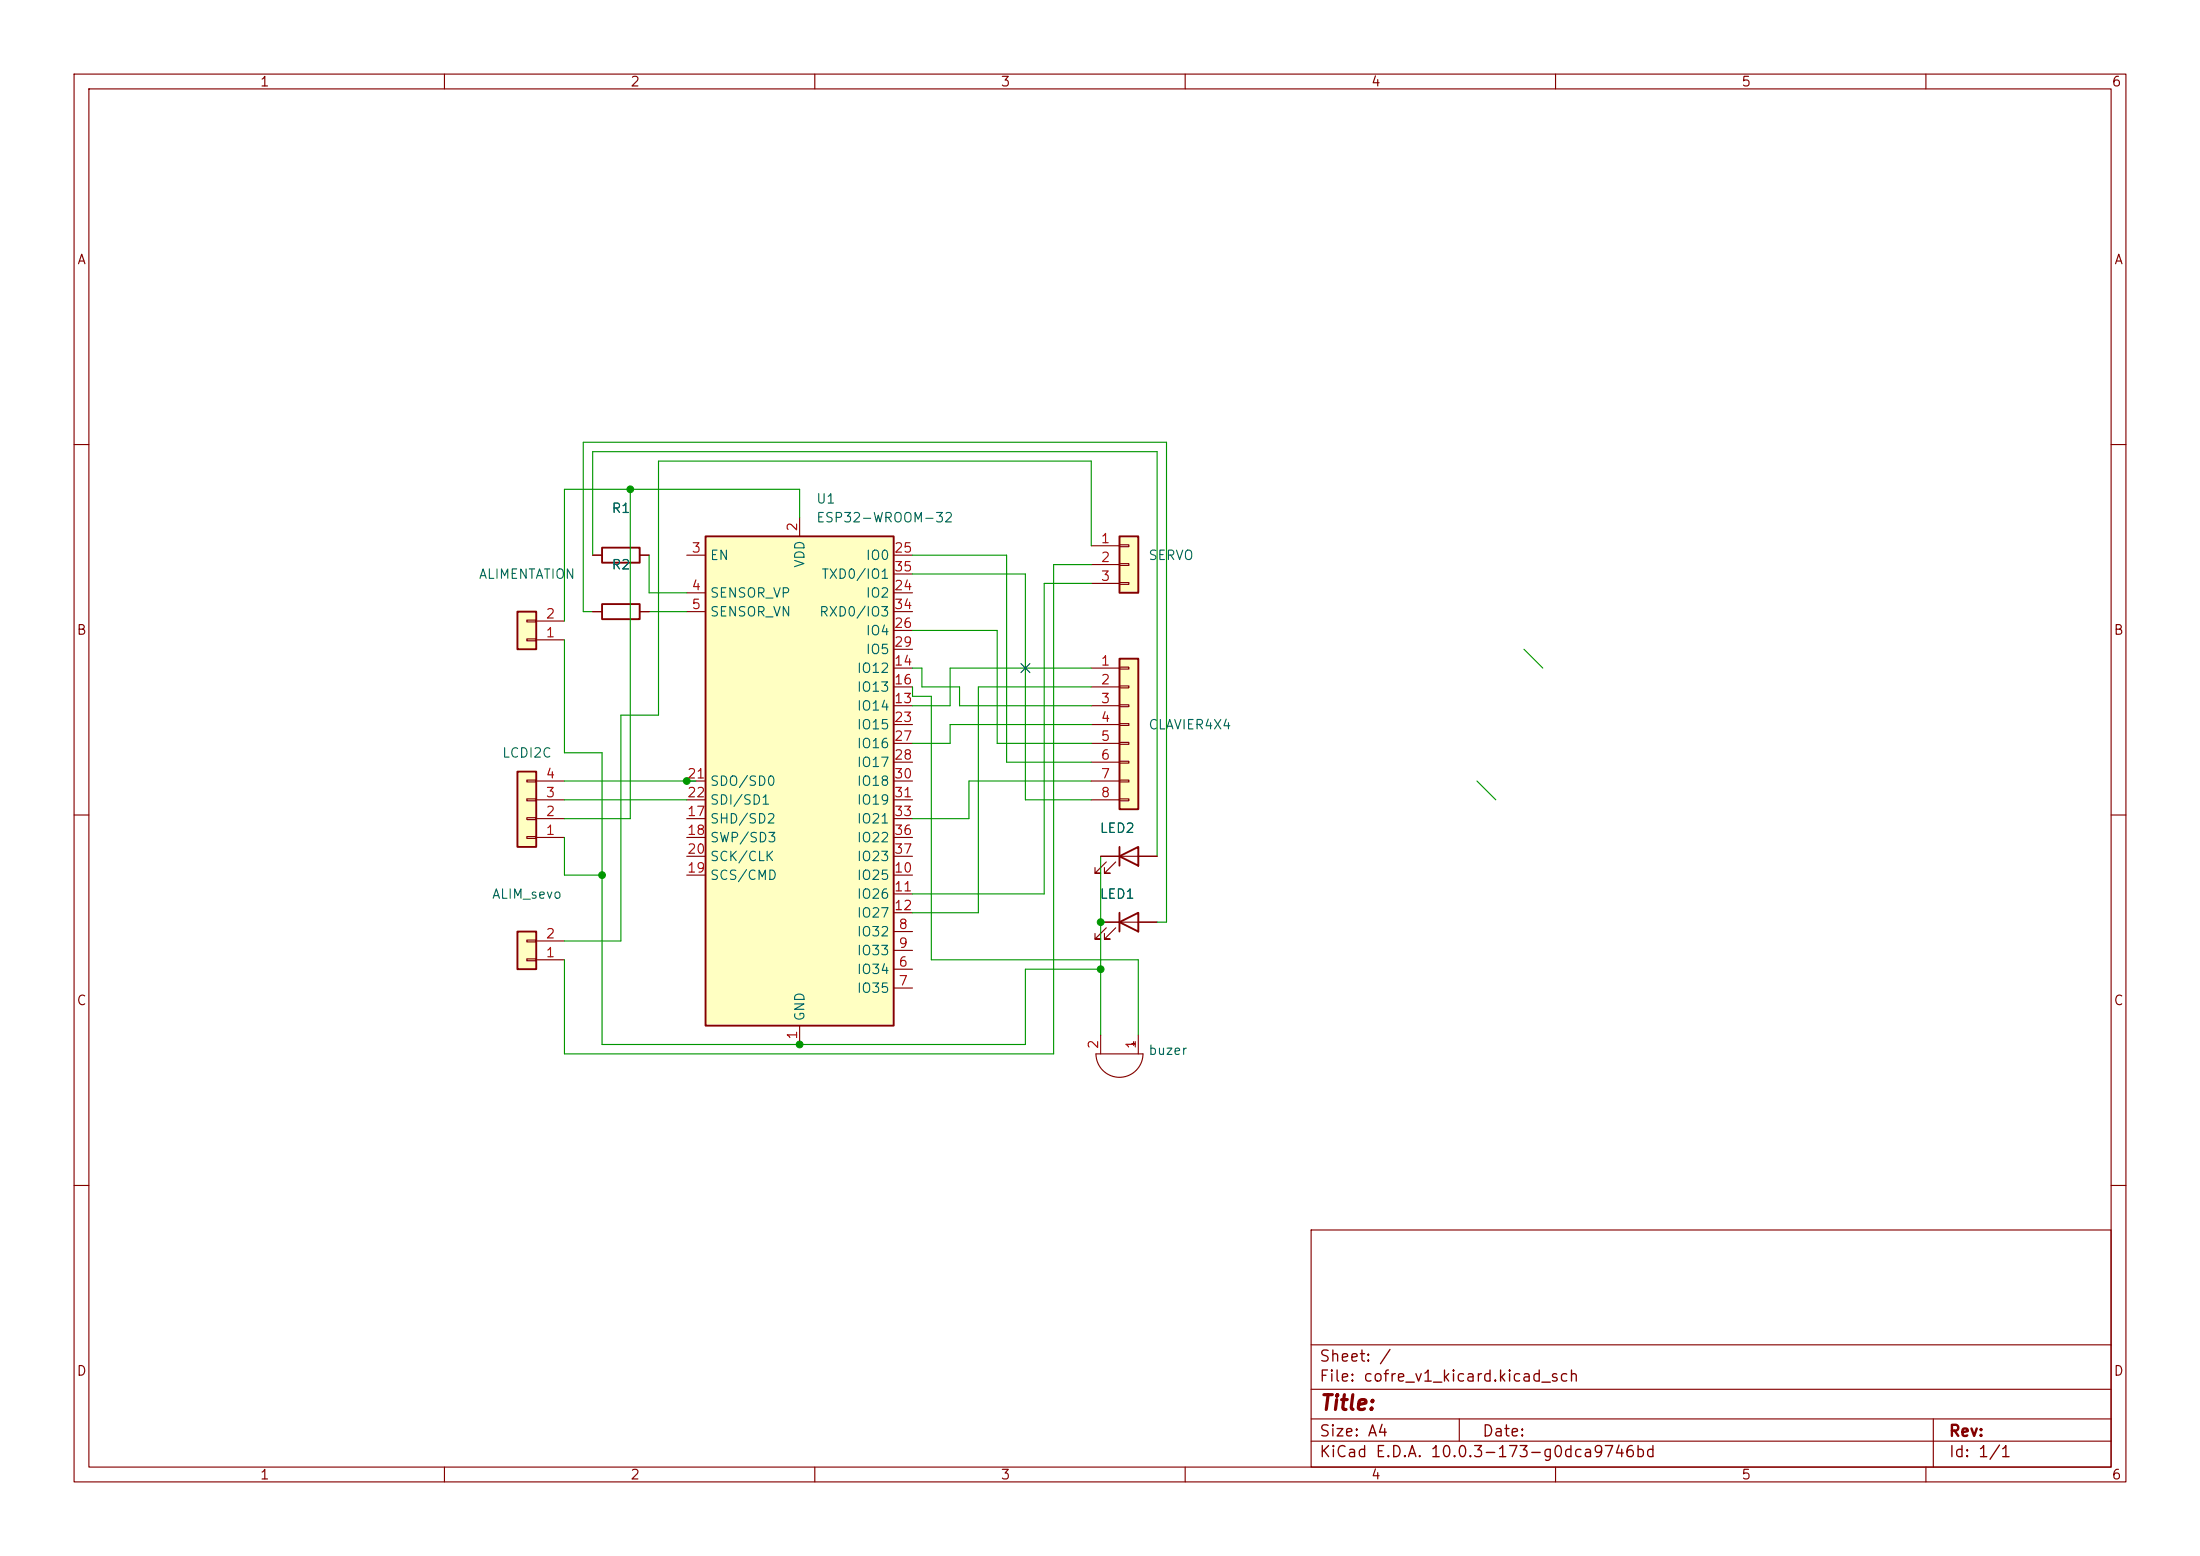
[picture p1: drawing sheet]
(kicad_sch
 (version 20260306)
 (generator "eeschema")
 (generator_version "10.0")
 (paper "A4")
 (lib_symbols
  (symbol "Connector_Generic:Conn_01x02"
   (pin_names
    (offset 1.016) (hide yes)) (exclude_from_sim no) (in_bom yes) (on_board yes)
   (in_pos_files yes)
   (duplicate_pin_numbers_are_jumpers no)
   (property "Reference" "J" (at 0 2.54 0) (show_name no) (do_not_autoplace no) (effects (font (size 1.27 1.27))))
   (property "Value" "Conn_01x02" (at 0 -5.08 0) (show_name no) (do_not_autoplace no) (effects (font (size 1.27 1.27))))
   (property "Footprint" "" (at 0 0 0) (show_name no) (do_not_autoplace no) (hide yes) (effects (font (size 1.27 1.27))))
   (property "Datasheet" "" (at 0 0 0) (show_name no) (do_not_autoplace no) (hide yes) (effects (font (size 1.27 1.27))))
   (property "Description" "Generic connector, single row, 01x02, script generated (kicad-library-utils/schlib/autogen/connector/)" (at 0 0 0) (show_name no) (do_not_autoplace no) (hide yes) (effects (font (size 1.27 1.27))))
   (symbol "Conn_01x02_1_1"
    (rectangle (start -1.27 1.27) (end 1.27 -3.81) (stroke (width 0.254) (type default)) (fill (type background)))
    (rectangle (start -1.27 0.127) (end 0 -0.127) (stroke (width 0.1524) (type default)) (fill (type none)))
    (rectangle (start -1.27 -2.413) (end 0 -2.667) (stroke (width 0.1524) (type default)) (fill (type none)))
    (pin passive line (at -5.08 0 0) (length 3.81) (name "Pin_1" (effects (font (size 1.27 1.27)))) (number "1" (effects (font (size 1.27 1.27)))))
    (pin passive line (at -5.08 -2.54 0) (length 3.81) (name "Pin_2" (effects (font (size 1.27 1.27)))) (number "2" (effects (font (size 1.27 1.27))))))
   (embedded_fonts no))
  (symbol "Connector_Generic:Conn_01x03"
   (pin_names
    (offset 1.016) (hide yes)) (exclude_from_sim no) (in_bom yes) (on_board yes)
   (in_pos_files yes)
   (duplicate_pin_numbers_are_jumpers no)
   (property "Reference" "J" (at 0 5.08 0) (show_name no) (do_not_autoplace no) (effects (font (size 1.27 1.27))))
   (property "Value" "Conn_01x03" (at 0 -5.08 0) (show_name no) (do_not_autoplace no) (effects (font (size 1.27 1.27))))
   (property "Footprint" "" (at 0 0 0) (show_name no) (do_not_autoplace no) (hide yes) (effects (font (size 1.27 1.27))))
   (property "Datasheet" "" (at 0 0 0) (show_name no) (do_not_autoplace no) (hide yes) (effects (font (size 1.27 1.27))))
   (property "Description" "Generic connector, single row, 01x03, script generated (kicad-library-utils/schlib/autogen/connector/)" (at 0 0 0) (show_name no) (do_not_autoplace no) (hide yes) (effects (font (size 1.27 1.27))))
   (symbol "Conn_01x03_1_1"
    (rectangle (start -1.27 3.81) (end 1.27 -3.81) (stroke (width 0.254) (type default)) (fill (type background)))
    (rectangle (start -1.27 2.667) (end 0 2.413) (stroke (width 0.1524) (type default)) (fill (type none)))
    (rectangle (start -1.27 0.127) (end 0 -0.127) (stroke (width 0.1524) (type default)) (fill (type none)))
    (rectangle (start -1.27 -2.413) (end 0 -2.667) (stroke (width 0.1524) (type default)) (fill (type none)))
    (pin passive line (at -5.08 2.54 0) (length 3.81) (name "Pin_1" (effects (font (size 1.27 1.27)))) (number "1" (effects (font (size 1.27 1.27)))))
    (pin passive line (at -5.08 0 0) (length 3.81) (name "Pin_2" (effects (font (size 1.27 1.27)))) (number "2" (effects (font (size 1.27 1.27)))))
    (pin passive line (at -5.08 -2.54 0) (length 3.81) (name "Pin_3" (effects (font (size 1.27 1.27)))) (number "3" (effects (font (size 1.27 1.27))))))
   (embedded_fonts no))
  (symbol "Connector_Generic:Conn_01x04"
   (pin_names
    (offset 1.016) (hide yes)) (exclude_from_sim no) (in_bom yes) (on_board yes)
   (in_pos_files yes)
   (duplicate_pin_numbers_are_jumpers no)
   (property "Reference" "J" (at 0 5.08 0) (show_name no) (do_not_autoplace no) (effects (font (size 1.27 1.27))))
   (property "Value" "Conn_01x04" (at 0 -7.62 0) (show_name no) (do_not_autoplace no) (effects (font (size 1.27 1.27))))
   (property "Footprint" "" (at 0 0 0) (show_name no) (do_not_autoplace no) (hide yes) (effects (font (size 1.27 1.27))))
   (property "Datasheet" "" (at 0 0 0) (show_name no) (do_not_autoplace no) (hide yes) (effects (font (size 1.27 1.27))))
   (property "Description" "Generic connector, single row, 01x04, script generated (kicad-library-utils/schlib/autogen/connector/)" (at 0 0 0) (show_name no) (do_not_autoplace no) (hide yes) (effects (font (size 1.27 1.27))))
   (symbol "Conn_01x04_1_1"
    (rectangle (start -1.27 3.81) (end 1.27 -6.35) (stroke (width 0.254) (type default)) (fill (type background)))
    (rectangle (start -1.27 2.667) (end 0 2.413) (stroke (width 0.1524) (type default)) (fill (type none)))
    (rectangle (start -1.27 0.127) (end 0 -0.127) (stroke (width 0.1524) (type default)) (fill (type none)))
    (rectangle (start -1.27 -2.413) (end 0 -2.667) (stroke (width 0.1524) (type default)) (fill (type none)))
    (rectangle (start -1.27 -4.953) (end 0 -5.207) (stroke (width 0.1524) (type default)) (fill (type none)))
    (pin passive line (at -5.08 2.54 0) (length 3.81) (name "Pin_1" (effects (font (size 1.27 1.27)))) (number "1" (effects (font (size 1.27 1.27)))))
    (pin passive line (at -5.08 0 0) (length 3.81) (name "Pin_2" (effects (font (size 1.27 1.27)))) (number "2" (effects (font (size 1.27 1.27)))))
    (pin passive line (at -5.08 -2.54 0) (length 3.81) (name "Pin_3" (effects (font (size 1.27 1.27)))) (number "3" (effects (font (size 1.27 1.27)))))
    (pin passive line (at -5.08 -5.08 0) (length 3.81) (name "Pin_4" (effects (font (size 1.27 1.27)))) (number "4" (effects (font (size 1.27 1.27))))))
   (embedded_fonts no))
  (symbol "Connector_Generic:Conn_01x08"
   (pin_names
    (offset 1.016) (hide yes)) (exclude_from_sim no) (in_bom yes) (on_board yes)
   (in_pos_files yes)
   (duplicate_pin_numbers_are_jumpers no)
   (property "Reference" "J" (at 0 10.16 0) (show_name no) (do_not_autoplace no) (effects (font (size 1.27 1.27))))
   (property "Value" "Conn_01x08" (at 0 -12.7 0) (show_name no) (do_not_autoplace no) (effects (font (size 1.27 1.27))))
   (property "Footprint" "" (at 0 0 0) (show_name no) (do_not_autoplace no) (hide yes) (effects (font (size 1.27 1.27))))
   (property "Datasheet" "" (at 0 0 0) (show_name no) (do_not_autoplace no) (hide yes) (effects (font (size 1.27 1.27))))
   (property "Description" "Generic connector, single row, 01x08, script generated (kicad-library-utils/schlib/autogen/connector/)" (at 0 0 0) (show_name no) (do_not_autoplace no) (hide yes) (effects (font (size 1.27 1.27))))
   (symbol "Conn_01x08_1_1"
    (rectangle (start -1.27 8.89) (end 1.27 -11.43) (stroke (width 0.254) (type default)) (fill (type background)))
    (rectangle (start -1.27 7.747) (end 0 7.493) (stroke (width 0.1524) (type default)) (fill (type none)))
    (rectangle (start -1.27 5.207) (end 0 4.953) (stroke (width 0.1524) (type default)) (fill (type none)))
    (rectangle (start -1.27 2.667) (end 0 2.413) (stroke (width 0.1524) (type default)) (fill (type none)))
    (rectangle (start -1.27 0.127) (end 0 -0.127) (stroke (width 0.1524) (type default)) (fill (type none)))
    (rectangle (start -1.27 -2.413) (end 0 -2.667) (stroke (width 0.1524) (type default)) (fill (type none)))
    (rectangle (start -1.27 -4.953) (end 0 -5.207) (stroke (width 0.1524) (type default)) (fill (type none)))
    (rectangle (start -1.27 -7.493) (end 0 -7.747) (stroke (width 0.1524) (type default)) (fill (type none)))
    (rectangle (start -1.27 -10.033) (end 0 -10.287) (stroke (width 0.1524) (type default)) (fill (type none)))
    (pin passive line (at -5.08 7.62 0) (length 3.81) (name "Pin_1" (effects (font (size 1.27 1.27)))) (number "1" (effects (font (size 1.27 1.27)))))
    (pin passive line (at -5.08 5.08 0) (length 3.81) (name "Pin_2" (effects (font (size 1.27 1.27)))) (number "2" (effects (font (size 1.27 1.27)))))
    (pin passive line (at -5.08 2.54 0) (length 3.81) (name "Pin_3" (effects (font (size 1.27 1.27)))) (number "3" (effects (font (size 1.27 1.27)))))
    (pin passive line (at -5.08 0 0) (length 3.81) (name "Pin_4" (effects (font (size 1.27 1.27)))) (number "4" (effects (font (size 1.27 1.27)))))
    (pin passive line (at -5.08 -2.54 0) (length 3.81) (name "Pin_5" (effects (font (size 1.27 1.27)))) (number "5" (effects (font (size 1.27 1.27)))))
    (pin passive line (at -5.08 -5.08 0) (length 3.81) (name "Pin_6" (effects (font (size 1.27 1.27)))) (number "6" (effects (font (size 1.27 1.27)))))
    (pin passive line (at -5.08 -7.62 0) (length 3.81) (name "Pin_7" (effects (font (size 1.27 1.27)))) (number "7" (effects (font (size 1.27 1.27)))))
    (pin passive line (at -5.08 -10.16 0) (length 3.81) (name "Pin_8" (effects (font (size 1.27 1.27)))) (number "8" (effects (font (size 1.27 1.27))))))
   (embedded_fonts no))
  (symbol "Device:Buzzer"
   (pin_names
    (offset 0.0254) (hide yes)) (exclude_from_sim no) (in_bom yes) (on_board yes)
   (in_pos_files yes)
   (duplicate_pin_numbers_are_jumpers no)
   (property "Reference" "BZ" (at 3.81 1.27 0) (show_name no) (do_not_autoplace no) (effects (font (size 1.27 1.27)) (justify left)))
   (property "Value" "Buzzer" (at 3.81 -1.27 0) (show_name no) (do_not_autoplace no) (effects (font (size 1.27 1.27)) (justify left)))
   (property "Footprint" "" (at -0.635 2.54 90) (show_name no) (do_not_autoplace no) (hide yes) (effects (font (size 1.27 1.27))))
   (property "Datasheet" "" (at -0.635 2.54 90) (show_name no) (do_not_autoplace no) (hide yes) (effects (font (size 1.27 1.27))))
   (property "Description" "Buzzer, polarized" (at 0 0 0) (show_name no) (do_not_autoplace no) (hide yes) (effects (font (size 1.27 1.27))))
   (symbol "Buzzer_0_1"
    (polyline (pts (xy -1.651 1.905) (xy -1.143 1.905)) (stroke (width 0) (type default)) (fill (type none)))
    (polyline (pts (xy -1.397 2.159) (xy -1.397 1.651)) (stroke (width 0) (type default)) (fill (type none)))
    (arc (start 0 3.175) (mid 3.1612 0) (end 0 -3.175) (stroke (width 0) (type default)) (fill (type none)))
    (polyline (pts (xy 0 3.175) (xy 0 -3.175)) (stroke (width 0) (type default)) (fill (type none))))
   (symbol "Buzzer_1_1"
    (pin passive line (at -2.54 2.54 0) (length 2.54) (name "+" (effects (font (size 1.27 1.27)))) (number "1" (effects (font (size 1.27 1.27)))))
    (pin passive line (at -2.54 -2.54 0) (length 2.54) (name "-" (effects (font (size 1.27 1.27)))) (number "2" (effects (font (size 1.27 1.27))))))
   (embedded_fonts no))
  (symbol "Device:LED"
   (pin_numbers (hide yes))
   (pin_names
    (offset 1.016) (hide yes)) (exclude_from_sim no) (in_bom yes) (on_board yes)
   (in_pos_files yes)
   (duplicate_pin_numbers_are_jumpers no)
   (property "Reference" "D" (at 0 2.54 0) (show_name no) (do_not_autoplace no) (effects (font (size 1.27 1.27))))
   (property "Value" "LED" (at 0 -2.54 0) (show_name no) (do_not_autoplace no) (effects (font (size 1.27 1.27))))
   (property "Footprint" "" (at 0 0 0) (show_name no) (do_not_autoplace no) (hide yes) (effects (font (size 1.27 1.27))))
   (property "Datasheet" "" (at 0 0 0) (show_name no) (do_not_autoplace no) (hide yes) (effects (font (size 1.27 1.27))))
   (property "Description" "Light emitting diode" (at 0 0 0) (show_name no) (do_not_autoplace no) (hide yes) (effects (font (size 1.27 1.27))))
   (property "Sim.Pins" "1=K 2=A" (at 0 0 0) (show_name no) (do_not_autoplace no) (hide yes) (effects (font (size 1.27 1.27))))
   (symbol "LED_0_1"
    (polyline (pts (xy -3.048 -0.762) (xy -4.572 -2.286) (xy -3.81 -2.286) (xy -4.572 -2.286) (xy -4.572 -1.524)) (stroke (width 0) (type default)) (fill (type none)))
    (polyline (pts (xy -1.778 -0.762) (xy -3.302 -2.286) (xy -2.54 -2.286) (xy -3.302 -2.286) (xy -3.302 -1.524)) (stroke (width 0) (type default)) (fill (type none)))
    (polyline (pts (xy -1.27 0) (xy 1.27 0)) (stroke (width 0) (type default)) (fill (type none)))
    (polyline (pts (xy -1.27 -1.27) (xy -1.27 1.27)) (stroke (width 0.254) (type default)) (fill (type none)))
    (polyline (pts (xy 1.27 -1.27) (xy 1.27 1.27) (xy -1.27 0) (xy 1.27 -1.27)) (stroke (width 0.254) (type default)) (fill (type none))))
   (symbol "LED_1_1"
    (pin passive line (at -3.81 0 0) (length 2.54) (name "K" (effects (font (size 1.27 1.27)))) (number "1" (effects (font (size 1.27 1.27)))))
    (pin passive line (at 3.81 0 180) (length 2.54) (name "A" (effects (font (size 1.27 1.27)))) (number "2" (effects (font (size 1.27 1.27))))))
   (embedded_fonts no))
  (symbol "Device:R"
   (pin_numbers (hide yes))
   (pin_names
    (offset 0)) (exclude_from_sim no) (in_bom yes) (on_board yes)
   (in_pos_files yes)
   (duplicate_pin_numbers_are_jumpers no)
   (property "Reference" "R" (at 2.032 0 90) (show_name no) (do_not_autoplace no) (effects (font (size 1.27 1.27))))
   (property "Value" "R" (at 0 0 90) (show_name no) (do_not_autoplace no) (effects (font (size 1.27 1.27))))
   (property "Footprint" "" (at -1.778 0 90) (show_name no) (do_not_autoplace no) (hide yes) (effects (font (size 1.27 1.27))))
   (property "Datasheet" "" (at 0 0 0) (show_name no) (do_not_autoplace no) (hide yes) (effects (font (size 1.27 1.27))))
   (property "Description" "Resistor" (at 0 0 0) (show_name no) (do_not_autoplace no) (hide yes) (effects (font (size 1.27 1.27))))
   (symbol "R_0_1"
    (rectangle (start -1.016 -2.54) (end 1.016 2.54) (stroke (width 0.254) (type default)) (fill (type none))))
   (symbol "R_1_1"
    (pin passive line (at 0 3.81 270) (length 1.27) (name "" (effects (font (size 1.27 1.27)))) (number "1" (effects (font (size 1.27 1.27)))))
    (pin passive line (at 0 -3.81 90) (length 1.27) (name "" (effects (font (size 1.27 1.27)))) (number "2" (effects (font (size 1.27 1.27))))))
   (embedded_fonts no))
  (symbol "MCU_Module:ESP32-WROOM-32" (exclude_from_sim no) (in_bom yes) (on_board yes)
   (in_pos_files yes)
   (duplicate_pin_numbers_are_jumpers no)
   (property "Reference" "U" (at -12.7 34.29 0) (show_name no) (do_not_autoplace no) (effects (font (size 1.27 1.27)) (justify left)))
   (property "Value" "ESP32-WROOM-32" (at 1.27 34.29 0) (show_name no) (do_not_autoplace no) (effects (font (size 1.27 1.27)) (justify left)))
   (property "Footprint" "RF_Module:ESP32-WROOM-32" (at 0 -38.1 0) (show_name no) (do_not_autoplace no) (hide yes) (effects (font (size 1.27 1.27))))
   (property "Datasheet" "https://www.espressif.com/sites/default/files/documentation/esp32-wroom-32_datasheet_en.pdf" (at -7.62 1.27 0) (show_name no) (do_not_autoplace no) (hide yes) (effects (font (size 1.27 1.27))))
   (property "Description" "RF Module, ESP32-D0WDQ6 SoC, Wi-Fi 802.11b/g/n, Bluetooth, BLE, 32-bit, 2.7-3.6V, onboard antenna, SMD" (at 0 0 0) (show_name no) (do_not_autoplace no) (hide yes) (effects (font (size 1.27 1.27))))
   (symbol "ESP32-WROOM-32_0_1"
    (rectangle (start -12.7 33.02) (end 12.7 -33.02) (stroke (width 0.254) (type default)) (fill (type background))))
   (symbol "ESP32-WROOM-32_1_1"
    (pin power_in line (at 0 -35.56 90) (length 2.54) (name "GND" (effects (font (size 1.27 1.27)))) (number "1" (effects (font (size 1.27 1.27)))))
    (pin power_in line (at 0 35.56 270) (length 2.54) (name "VDD" (effects (font (size 1.27 1.27)))) (number "2" (effects (font (size 1.27 1.27)))))
    (pin input line (at -15.24 30.48 0) (length 2.54) (name "EN" (effects (font (size 1.27 1.27)))) (number "3" (effects (font (size 1.27 1.27)))))
    (pin input line (at -15.24 25.4 0) (length 2.54) (name "SENSOR_VP" (effects (font (size 1.27 1.27)))) (number "4" (effects (font (size 1.27 1.27)))))
    (pin input line (at -15.24 22.86 0) (length 2.54) (name "SENSOR_VN" (effects (font (size 1.27 1.27)))) (number "5" (effects (font (size 1.27 1.27)))))
    (pin input line (at 15.24 -25.4 180) (length 2.54) (name "IO34" (effects (font (size 1.27 1.27)))) (number "6" (effects (font (size 1.27 1.27)))))
    (pin input line (at 15.24 -27.94 180) (length 2.54) (name "IO35" (effects (font (size 1.27 1.27)))) (number "7" (effects (font (size 1.27 1.27)))))
    (pin bidirectional line (at 15.24 -20.32 180) (length 2.54) (name "IO32" (effects (font (size 1.27 1.27)))) (number "8" (effects (font (size 1.27 1.27)))))
    (pin bidirectional line (at 15.24 -22.86 180) (length 2.54) (name "IO33" (effects (font (size 1.27 1.27)))) (number "9" (effects (font (size 1.27 1.27)))))
    (pin bidirectional line (at 15.24 -12.7 180) (length 2.54) (name "IO25" (effects (font (size 1.27 1.27)))) (number "10" (effects (font (size 1.27 1.27)))))
    (pin bidirectional line (at 15.24 -15.24 180) (length 2.54) (name "IO26" (effects (font (size 1.27 1.27)))) (number "11" (effects (font (size 1.27 1.27)))))
    (pin bidirectional line (at 15.24 -17.78 180) (length 2.54) (name "IO27" (effects (font (size 1.27 1.27)))) (number "12" (effects (font (size 1.27 1.27)))))
    (pin bidirectional line (at 15.24 10.16 180) (length 2.54) (name "IO14" (effects (font (size 1.27 1.27)))) (number "13" (effects (font (size 1.27 1.27)))))
    (pin bidirectional line (at 15.24 15.24 180) (length 2.54) (name "IO12" (effects (font (size 1.27 1.27)))) (number "14" (effects (font (size 1.27 1.27)))))
    (pin passive line (at 0 -35.56 90) (length 2.54) (hide yes) (name "GND" (effects (font (size 1.27 1.27)))) (number "15" (effects (font (size 1.27 1.27)))))
    (pin bidirectional line (at 15.24 12.7 180) (length 2.54) (name "IO13" (effects (font (size 1.27 1.27)))) (number "16" (effects (font (size 1.27 1.27)))))
    (pin bidirectional line (at -15.24 -5.08 0) (length 2.54) (name "SHD/SD2" (effects (font (size 1.27 1.27)))) (number "17" (effects (font (size 1.27 1.27)))))
    (pin bidirectional line (at -15.24 -7.62 0) (length 2.54) (name "SWP/SD3" (effects (font (size 1.27 1.27)))) (number "18" (effects (font (size 1.27 1.27)))))
    (pin bidirectional line (at -15.24 -12.7 0) (length 2.54) (name "SCS/CMD" (effects (font (size 1.27 1.27)))) (number "19" (effects (font (size 1.27 1.27)))))
    (pin bidirectional line (at -15.24 -10.16 0) (length 2.54) (name "SCK/CLK" (effects (font (size 1.27 1.27)))) (number "20" (effects (font (size 1.27 1.27)))))
    (pin bidirectional line (at -15.24 0 0) (length 2.54) (name "SDO/SD0" (effects (font (size 1.27 1.27)))) (number "21" (effects (font (size 1.27 1.27)))))
    (pin bidirectional line (at -15.24 -2.54 0) (length 2.54) (name "SDI/SD1" (effects (font (size 1.27 1.27)))) (number "22" (effects (font (size 1.27 1.27)))))
    (pin bidirectional line (at 15.24 7.62 180) (length 2.54) (name "IO15" (effects (font (size 1.27 1.27)))) (number "23" (effects (font (size 1.27 1.27)))))
    (pin bidirectional line (at 15.24 25.4 180) (length 2.54) (name "IO2" (effects (font (size 1.27 1.27)))) (number "24" (effects (font (size 1.27 1.27)))))
    (pin bidirectional line (at 15.24 30.48 180) (length 2.54) (name "IO0" (effects (font (size 1.27 1.27)))) (number "25" (effects (font (size 1.27 1.27)))))
    (pin bidirectional line (at 15.24 20.32 180) (length 2.54) (name "IO4" (effects (font (size 1.27 1.27)))) (number "26" (effects (font (size 1.27 1.27)))))
    (pin bidirectional line (at 15.24 5.08 180) (length 2.54) (name "IO16" (effects (font (size 1.27 1.27)))) (number "27" (effects (font (size 1.27 1.27)))))
    (pin bidirectional line (at 15.24 2.54 180) (length 2.54) (name "IO17" (effects (font (size 1.27 1.27)))) (number "28" (effects (font (size 1.27 1.27)))))
    (pin bidirectional line (at 15.24 17.78 180) (length 2.54) (name "IO5" (effects (font (size 1.27 1.27)))) (number "29" (effects (font (size 1.27 1.27)))))
    (pin bidirectional line (at 15.24 0 180) (length 2.54) (name "IO18" (effects (font (size 1.27 1.27)))) (number "30" (effects (font (size 1.27 1.27)))))
    (pin bidirectional line (at 15.24 -2.54 180) (length 2.54) (name "IO19" (effects (font (size 1.27 1.27)))) (number "31" (effects (font (size 1.27 1.27)))))
    (pin no_connect line (at -12.7 -27.94 0) (length 2.54) (hide yes) (name "NC" (effects (font (size 1.27 1.27)))) (number "32" (effects (font (size 1.27 1.27)))))
    (pin bidirectional line (at 15.24 -5.08 180) (length 2.54) (name "IO21" (effects (font (size 1.27 1.27)))) (number "33" (effects (font (size 1.27 1.27)))))
    (pin bidirectional line (at 15.24 22.86 180) (length 2.54) (name "RXD0/IO3" (effects (font (size 1.27 1.27)))) (number "34" (effects (font (size 1.27 1.27)))))
    (pin bidirectional line (at 15.24 27.94 180) (length 2.54) (name "TXD0/IO1" (effects (font (size 1.27 1.27)))) (number "35" (effects (font (size 1.27 1.27)))))
    (pin bidirectional line (at 15.24 -7.62 180) (length 2.54) (name "IO22" (effects (font (size 1.27 1.27)))) (number "36" (effects (font (size 1.27 1.27)))))
    (pin bidirectional line (at 15.24 -10.16 180) (length 2.54) (name "IO23" (effects (font (size 1.27 1.27)))) (number "37" (effects (font (size 1.27 1.27)))))
    (pin passive line (at 0 -35.56 90) (length 2.54) (hide yes) (name "GND" (effects (font (size 1.27 1.27)))) (number "38" (effects (font (size 1.27 1.27)))))
    (pin passive line (at 0 -35.56 90) (length 2.54) (hide yes) (name "GND" (effects (font (size 1.27 1.27)))) (number "39" (effects (font (size 1.27 1.27))))))
   (embedded_fonts no)))
 (junction
  (at 81.28 118.11)
  (diameter 0)
  (color 0 0 0 0))
 (junction
  (at 85.09 66.04)
  (diameter 0)
  (color 0 0 0 0))
 (junction
  (at 148.59 130.81)
  (diameter 0)
  (color 0 0 0 0))
 (junction
  (at 107.95 140.97)
  (diameter 0)
  (color 0 0 0 0))
 (junction
  (at 148.59 124.46)
  (diameter 0)
  (color 0 0 0 0))
 (junction
  (at 92.71 105.41)
  (diameter 0)
  (color 0 0 0 0))
 (no_connect
  (at 138.43 90.17))
 (bus_entry
  (at 205.74 87.63)
  (size 2.54 2.54)
  (stroke (width 0) (type default)))
 (bus_entry
  (at 199.39 105.41)
  (size 2.54 2.54)
  (stroke (width 0) (type default)))
 (wire
  (pts (xy 130.81 105.41) (xy 147.32 105.41))
  (stroke (width 0) (type default)))
 (wire
  (pts (xy 130.81 110.49) (xy 123.19 110.49))
  (stroke (width 0) (type default)))
 (wire
  (pts (xy 81.28 101.6) (xy 81.28 118.11))
  (stroke (width 0) (type default)))
 (wire
  (pts (xy 107.95 140.97) (xy 138.43 140.97))
  (stroke (width 0) (type default)))
 (wire
  (pts (xy 81.28 118.11) (xy 76.2 118.11))
  (stroke (width 0) (type default)))
 (wire
  (pts (xy 147.32 95.25) (xy 129.54 95.25))
  (stroke (width 0) (type default)))
 (wire
  (pts (xy 88.9 96.52) (xy 83.82 96.52))
  (stroke (width 0) (type default)))
 (wire
  (pts (xy 87.63 80.01) (xy 92.71 80.01))
  (stroke (width 0) (type default)))
 (wire
  (pts (xy 81.28 140.97) (xy 107.95 140.97))
  (stroke (width 0) (type default)))
 (wire
  (pts (xy 92.71 105.41) (xy 93.98 105.41))
  (stroke (width 0) (type default)))
 (wire
  (pts (xy 128.27 97.79) (xy 147.32 97.79))
  (stroke (width 0) (type default)))
 (wire
  (pts (xy 83.82 96.52) (xy 83.82 127))
  (stroke (width 0) (type default)))
 (wire
  (pts (xy 129.54 95.25) (xy 129.54 92.71))
  (stroke (width 0) (type default)))
 (wire
  (pts (xy 140.97 78.74) (xy 147.32 78.74))
  (stroke (width 0) (type default)))
 (wire
  (pts (xy 123.19 74.93) (xy 135.89 74.93))
  (stroke (width 0) (type default)))
 (wire
  (pts (xy 76.2 113.03) (xy 76.2 118.11))
  (stroke (width 0) (type default)))
 (wire
  (pts (xy 85.09 110.49) (xy 85.09 66.04))
  (stroke (width 0) (type default)))
 (wire
  (pts (xy 132.08 92.71) (xy 132.08 123.19))
  (stroke (width 0) (type default)))
 (wire
  (pts (xy 129.54 92.71) (xy 124.46 92.71))
  (stroke (width 0) (type default)))
 (wire
  (pts (xy 148.59 115.57) (xy 148.59 124.46))
  (stroke (width 0) (type default)))
 (wire
  (pts (xy 140.97 120.65) (xy 140.97 78.74))
  (stroke (width 0) (type default)))
 (wire
  (pts (xy 80.01 82.55) (xy 78.74 82.55))
  (stroke (width 0) (type default)))
 (wire
  (pts (xy 147.32 92.71) (xy 132.08 92.71))
  (stroke (width 0) (type default)))
 (wire
  (pts (xy 147.32 73.66) (xy 147.32 62.23))
  (stroke (width 0) (type default)))
 (wire
  (pts (xy 76.2 86.36) (xy 76.2 101.6))
  (stroke (width 0) (type default)))
 (wire
  (pts (xy 88.9 62.23) (xy 88.9 96.52))
  (stroke (width 0) (type default)))
 (wire
  (pts (xy 124.46 92.71) (xy 124.46 90.17))
  (stroke (width 0) (type default)))
 (wire
  (pts (xy 123.19 92.71) (xy 123.19 93.98))
  (stroke (width 0) (type default)))
 (wire
  (pts (xy 138.43 130.81) (xy 148.59 130.81))
  (stroke (width 0) (type default)))
 (wire
  (pts (xy 157.48 59.69) (xy 157.48 124.46))
  (stroke (width 0) (type default)))
 (wire
  (pts (xy 128.27 97.79) (xy 128.27 100.33))
  (stroke (width 0) (type default)))
 (wire
  (pts (xy 128.27 95.25) (xy 123.19 95.25))
  (stroke (width 0) (type default)))
 (wire
  (pts (xy 125.73 129.54) (xy 153.67 129.54))
  (stroke (width 0) (type default)))
 (wire
  (pts (xy 153.67 129.54) (xy 153.67 139.7))
  (stroke (width 0) (type default)))
 (wire
  (pts (xy 76.2 107.95) (xy 92.71 107.95))
  (stroke (width 0) (type default)))
 (wire
  (pts (xy 123.19 120.65) (xy 140.97 120.65))
  (stroke (width 0) (type default)))
 (wire
  (pts (xy 147.32 76.2) (xy 142.24 76.2))
  (stroke (width 0) (type default)))
 (wire
  (pts (xy 128.27 100.33) (xy 123.19 100.33))
  (stroke (width 0) (type default)))
 (wire
  (pts (xy 123.19 90.17) (xy 124.46 90.17))
  (stroke (width 0) (type default)))
 (wire
  (pts (xy 76.2 110.49) (xy 85.09 110.49))
  (stroke (width 0) (type default)))
 (wire
  (pts (xy 83.82 127) (xy 76.2 127))
  (stroke (width 0) (type default)))
 (wire
  (pts (xy 134.62 100.33) (xy 134.62 85.09))
  (stroke (width 0) (type default)))
 (wire
  (pts (xy 156.21 60.96) (xy 80.01 60.96))
  (stroke (width 0) (type default)))
 (wire
  (pts (xy 147.32 107.95) (xy 138.43 107.95))
  (stroke (width 0) (type default)))
 (wire
  (pts (xy 87.63 74.93) (xy 87.63 80.01))
  (stroke (width 0) (type default)))
 (wire
  (pts (xy 138.43 140.97) (xy 138.43 130.81))
  (stroke (width 0) (type default)))
 (wire
  (pts (xy 148.59 130.81) (xy 148.59 139.7))
  (stroke (width 0) (type default)))
 (wire
  (pts (xy 78.74 82.55) (xy 78.74 59.69))
  (stroke (width 0) (type default)))
 (wire
  (pts (xy 123.19 93.98) (xy 125.73 93.98))
  (stroke (width 0) (type default)))
 (wire
  (pts (xy 76.2 66.04) (xy 85.09 66.04))
  (stroke (width 0) (type default)))
 (wire
  (pts (xy 134.62 85.09) (xy 123.19 85.09))
  (stroke (width 0) (type default)))
 (wire
  (pts (xy 125.73 93.98) (xy 125.73 129.54))
  (stroke (width 0) (type default)))
 (wire
  (pts (xy 128.27 90.17) (xy 128.27 95.25))
  (stroke (width 0) (type default)))
 (wire
  (pts (xy 76.2 83.82) (xy 76.2 66.04))
  (stroke (width 0) (type default)))
 (wire
  (pts (xy 135.89 102.87) (xy 135.89 74.93))
  (stroke (width 0) (type default)))
 (wire
  (pts (xy 138.43 77.47) (xy 123.19 77.47))
  (stroke (width 0) (type default)))
 (wire
  (pts (xy 157.48 124.46) (xy 156.21 124.46))
  (stroke (width 0) (type default)))
 (wire
  (pts (xy 107.95 66.04) (xy 107.95 69.85))
  (stroke (width 0) (type default)))
 (wire
  (pts (xy 147.32 62.23) (xy 88.9 62.23))
  (stroke (width 0) (type default)))
 (wire
  (pts (xy 148.59 124.46) (xy 148.59 130.81))
  (stroke (width 0) (type default)))
 (wire
  (pts (xy 78.74 59.69) (xy 157.48 59.69))
  (stroke (width 0) (type default)))
 (wire
  (pts (xy 147.32 102.87) (xy 135.89 102.87))
  (stroke (width 0) (type default)))
 (wire
  (pts (xy 85.09 66.04) (xy 107.95 66.04))
  (stroke (width 0) (type default)))
 (wire
  (pts (xy 142.24 142.24) (xy 76.2 142.24))
  (stroke (width 0) (type default)))
 (wire
  (pts (xy 138.43 107.95) (xy 138.43 77.47))
  (stroke (width 0) (type default)))
 (wire
  (pts (xy 147.32 90.17) (xy 128.27 90.17))
  (stroke (width 0) (type default)))
 (wire
  (pts (xy 80.01 60.96) (xy 80.01 74.93))
  (stroke (width 0) (type default)))
 (wire
  (pts (xy 156.21 115.57) (xy 156.21 60.96))
  (stroke (width 0) (type default)))
 (wire
  (pts (xy 81.28 140.97) (xy 81.28 118.11))
  (stroke (width 0) (type default)))
 (wire
  (pts (xy 130.81 105.41) (xy 130.81 110.49))
  (stroke (width 0) (type default)))
 (wire
  (pts (xy 132.08 123.19) (xy 123.19 123.19))
  (stroke (width 0) (type default)))
 (wire
  (pts (xy 87.63 82.55) (xy 92.71 82.55))
  (stroke (width 0) (type default)))
 (wire
  (pts (xy 76.2 105.41) (xy 92.71 105.41))
  (stroke (width 0) (type default)))
 (wire
  (pts (xy 142.24 76.2) (xy 142.24 142.24))
  (stroke (width 0) (type default)))
 (wire
  (pts (xy 76.2 101.6) (xy 81.28 101.6))
  (stroke (width 0) (type default)))
 (wire
  (pts (xy 76.2 142.24) (xy 76.2 129.54))
  (stroke (width 0) (type default)))
 (wire
  (pts (xy 147.32 100.33) (xy 134.62 100.33))
  (stroke (width 0) (type default)))
 (symbol
  (lib_id "Device:R")
  (at 83.82 82.55 90)
  (unit 1)
  (body_style 1)
  (exclude_from_sim no)
  (in_bom yes)
  (on_board yes)
  (in_pos_files yes)
  (dnp no)
  (fields_autoplaced yes)
  (property "Reference" "R2" (at 83.82 76.2 90) (show_name no) (do_not_autoplace no) (effects (font (size 1.27 1.27))))
  (property "Value" "" (at 83.82 78.74 90) (show_name no) (do_not_autoplace no) (effects (font (size 1.27 1.27))))
  (property "Footprint" "" (at 83.82 84.328 90) (hide yes) (show_name no) (do_not_autoplace no) (effects (font (size 1.27 1.27))))
  (property "Datasheet" "" (at 83.82 82.55 0) (hide yes) (show_name no) (do_not_autoplace no) (effects (font (size 1.27 1.27))))
  (property "Description" "Resistor" (at 83.82 82.55 0) (hide yes) (show_name no) (do_not_autoplace no) (effects (font (size 1.27 1.27))))
  (pin "2")
  (pin "1"))
 (symbol
  (lib_id "Device:R")
  (at 83.82 74.93 90)
  (unit 1)
  (body_style 1)
  (exclude_from_sim no)
  (in_bom yes)
  (on_board yes)
  (in_pos_files yes)
  (dnp no)
  (fields_autoplaced yes)
  (property "Reference" "R1" (at 83.82 68.58 90) (show_name no) (do_not_autoplace no) (effects (font (size 1.27 1.27))))
  (property "Value" "" (at 83.82 71.12 90) (show_name no) (do_not_autoplace no) (effects (font (size 1.27 1.27))))
  (property "Footprint" "" (at 83.82 76.708 90) (hide yes) (show_name no) (do_not_autoplace no) (effects (font (size 1.27 1.27))))
  (property "Datasheet" "" (at 83.82 74.93 0) (hide yes) (show_name no) (do_not_autoplace no) (effects (font (size 1.27 1.27))))
  (property "Description" "Resistor" (at 83.82 74.93 0) (hide yes) (show_name no) (do_not_autoplace no) (effects (font (size 1.27 1.27))))
  (pin "1")
  (pin "2"))
 (symbol
  (lib_id "Connector_Generic:Conn_01x02")
  (at 71.12 86.36 180)
  (unit 1)
  (body_style 1)
  (exclude_from_sim no)
  (in_bom yes)
  (on_board yes)
  (in_pos_files yes)
  (dnp no)
  (fields_autoplaced yes)
  (property "Reference" "ALIMENTATION" (at 71.12 77.47 0) (show_name no) (do_not_autoplace no) (effects (font (size 1.27 1.27))))
  (property "Value" "" (at 71.12 80.01 0) (show_name no) (do_not_autoplace no) (effects (font (size 1.27 1.27))))
  (property "Footprint" "" (at 71.12 86.36 0) (hide yes) (show_name no) (do_not_autoplace no) (effects (font (size 1.27 1.27))))
  (property "Datasheet" "" (at 71.12 86.36 0) (hide yes) (show_name no) (do_not_autoplace no) (effects (font (size 1.27 1.27))))
  (property "Description" "Generic connector, single row, 01x02, script generated (kicad-library-utils/schlib/autogen/connector/)" (at 71.12 86.36 0) (hide yes) (show_name no) (do_not_autoplace no) (effects (font (size 1.27 1.27))))
  (pin "1")
  (pin "2"))
 (symbol
  (lib_id "Device:LED")
  (at 152.4 115.57 0)
  (unit 1)
  (body_style 1)
  (exclude_from_sim no)
  (in_bom yes)
  (on_board yes)
  (in_pos_files yes)
  (dnp no)
  (fields_autoplaced yes)
  (property "Reference" "LED2" (at 150.8125 111.76 0) (show_name no) (do_not_autoplace no) (effects (font (size 1.27 1.27))))
  (property "Value" "" (at 150.8125 120.65 0) (show_name no) (do_not_autoplace no) (effects (font (size 1.27 1.27))))
  (property "Footprint" "" (at 152.4 115.57 0) (hide yes) (show_name no) (do_not_autoplace no) (effects (font (size 1.27 1.27))))
  (property "Datasheet" "" (at 152.4 115.57 0) (hide yes) (show_name no) (do_not_autoplace no) (effects (font (size 1.27 1.27))))
  (property "Description" "Light emitting diode" (at 152.4 115.57 0) (hide yes) (show_name no) (do_not_autoplace no) (effects (font (size 1.27 1.27))))
  (property "Sim.Pins" "1=K 2=A" (at 152.4 115.57 0) (hide yes) (show_name no) (do_not_autoplace no) (effects (font (size 1.27 1.27))))
  (pin "2")
  (pin "1"))
 (symbol
  (lib_id "Connector_Generic:Conn_01x03")
  (at 152.4 76.2 0)
  (unit 1)
  (body_style 1)
  (exclude_from_sim no)
  (in_bom yes)
  (on_board yes)
  (in_pos_files yes)
  (dnp no)
  (fields_autoplaced yes)
  (property "Reference" "SERVO" (at 154.94 74.9299 0) (show_name no) (do_not_autoplace no) (effects (font (size 1.27 1.27)) (justify left)))
  (property "Value" "" (at 154.94 77.4699 0) (show_name no) (do_not_autoplace no) (effects (font (size 1.27 1.27)) (justify left)))
  (property "Footprint" "" (at 152.4 76.2 0) (hide yes) (show_name no) (do_not_autoplace no) (effects (font (size 1.27 1.27))))
  (property "Datasheet" "" (at 152.4 76.2 0) (hide yes) (show_name no) (do_not_autoplace no) (effects (font (size 1.27 1.27))))
  (property "Description" "Generic connector, single row, 01x03, script generated (kicad-library-utils/schlib/autogen/connector/)" (at 152.4 76.2 0) (hide yes) (show_name no) (do_not_autoplace no) (effects (font (size 1.27 1.27))))
  (pin "1")
  (pin "2")
  (pin "3"))
 (symbol
  (lib_id "Connector_Generic:Conn_01x04")
  (at 71.12 110.49 180)
  (unit 1)
  (body_style 1)
  (exclude_from_sim no)
  (in_bom yes)
  (on_board yes)
  (in_pos_files yes)
  (dnp no)
  (fields_autoplaced yes)
  (property "Reference" "LCDI2C" (at 71.12 101.6 0) (show_name no) (do_not_autoplace no) (effects (font (size 1.27 1.27))))
  (property "Value" "" (at 68.58 107.9501 0) (show_name no) (do_not_autoplace no) (effects (font (size 1.27 1.27)) (justify left)))
  (property "Footprint" "" (at 71.12 110.49 0) (hide yes) (show_name no) (do_not_autoplace no) (effects (font (size 1.27 1.27))))
  (property "Datasheet" "" (at 71.12 110.49 0) (hide yes) (show_name no) (do_not_autoplace no) (effects (font (size 1.27 1.27))))
  (property "Description" "Generic connector, single row, 01x04, script generated (kicad-library-utils/schlib/autogen/connector/)" (at 71.12 110.49 0) (hide yes) (show_name no) (do_not_autoplace no) (effects (font (size 1.27 1.27))))
  (pin "3")
  (pin "2")
  (pin "4")
  (pin "1"))
 (symbol
  (lib_id "Connector_Generic:Conn_01x08")
  (at 152.4 97.79 0)
  (unit 1)
  (body_style 1)
  (exclude_from_sim no)
  (in_bom yes)
  (on_board yes)
  (in_pos_files yes)
  (dnp no)
  (fields_autoplaced yes)
  (property "Reference" "CLAVIER4X4" (at 154.94 97.7899 0) (show_name no) (do_not_autoplace no) (effects (font (size 1.27 1.27)) (justify left)))
  (property "Value" "" (at 154.94 100.3299 0) (show_name no) (do_not_autoplace no) (effects (font (size 1.27 1.27)) (justify left)))
  (property "Footprint" "" (at 152.4 97.79 0) (hide yes) (show_name no) (do_not_autoplace no) (effects (font (size 1.27 1.27))))
  (property "Datasheet" "" (at 152.4 97.79 0) (hide yes) (show_name no) (do_not_autoplace no) (effects (font (size 1.27 1.27))))
  (property "Description" "Generic connector, single row, 01x08, script generated (kicad-library-utils/schlib/autogen/connector/)" (at 152.4 97.79 0) (hide yes) (show_name no) (do_not_autoplace no) (effects (font (size 1.27 1.27))))
  (pin "7")
  (pin "5")
  (pin "6")
  (pin "4")
  (pin "1")
  (pin "3")
  (pin "2")
  (pin "8"))
 (symbol
  (lib_id "Device:Buzzer")
  (at 151.13 142.24 270)
  (unit 1)
  (body_style 1)
  (exclude_from_sim no)
  (in_bom yes)
  (on_board yes)
  (in_pos_files yes)
  (dnp no)
  (fields_autoplaced yes)
  (property "Reference" "buzer" (at 154.94 141.725 90) (show_name no) (do_not_autoplace no) (effects (font (size 1.27 1.27)) (justify left)))
  (property "Value" "" (at 154.94 144.265 90) (show_name no) (do_not_autoplace no) (effects (font (size 1.27 1.27)) (justify left)))
  (property "Footprint" "" (at 153.67 141.605 90) (hide yes) (show_name no) (do_not_autoplace no) (effects (font (size 1.27 1.27))))
  (property "Datasheet" "" (at 153.67 141.605 90) (hide yes) (show_name no) (do_not_autoplace no) (effects (font (size 1.27 1.27))))
  (property "Description" "Buzzer, polarized" (at 151.13 142.24 0) (hide yes) (show_name no) (do_not_autoplace no) (effects (font (size 1.27 1.27))))
  (pin "1")
  (pin "2"))
 (symbol
  (lib_id "MCU_Module:ESP32-WROOM-32")
  (at 107.95 105.41 0)
  (unit 1)
  (body_style 1)
  (exclude_from_sim no)
  (in_bom yes)
  (on_board yes)
  (in_pos_files yes)
  (dnp no)
  (fields_autoplaced yes)
  (property "Reference" "U1" (at 110.0933 67.31 0) (show_name no) (do_not_autoplace no) (effects (font (size 1.27 1.27)) (justify left)))
  (property "Value" "ESP32-WROOM-32" (at 110.0933 69.85 0) (show_name no) (do_not_autoplace no) (effects (font (size 1.27 1.27)) (justify left)))
  (property "Footprint" "RF_Module:ESP32-WROOM-32" (at 107.95 143.51 0) (hide yes) (show_name no) (do_not_autoplace no) (effects (font (size 1.27 1.27))))
  (property "Datasheet" "https://www.espressif.com/sites/default/files/documentation/esp32-wroom-32_datasheet_en.pdf" (at 100.33 104.14 0) (hide yes) (show_name no) (do_not_autoplace no) (effects (font (size 1.27 1.27))))
  (property "Description" "RF Module, ESP32-D0WDQ6 SoC, Wi-Fi 802.11b/g/n, Bluetooth, BLE, 32-bit, 2.7-3.6V, onboard antenna, SMD" (at 107.95 105.41 0) (hide yes) (show_name no) (do_not_autoplace no) (effects (font (size 1.27 1.27))))
  (pin "33")
  (pin "6")
  (pin "4")
  (pin "16")
  (pin "19")
  (pin "22")
  (pin "2")
  (pin "10")
  (pin "9")
  (pin "18")
  (pin "11")
  (pin "34")
  (pin "1")
  (pin "12")
  (pin "26")
  (pin "30")
  (pin "32")
  (pin "38")
  (pin "29")
  (pin "31")
  (pin "35")
  (pin "37")
  (pin "39")
  (pin "27")
  (pin "3")
  (pin "25")
  (pin "28")
  (pin "13")
  (pin "17")
  (pin "8")
  (pin "21")
  (pin "36")
  (pin "24")
  (pin "7")
  (pin "23")
  (pin "14")
  (pin "20")
  (pin "5")
  (pin "15"))
 (symbol
  (lib_id "Connector_Generic:Conn_01x02")
  (at 71.12 129.54 180)
  (unit 1)
  (body_style 1)
  (exclude_from_sim no)
  (in_bom yes)
  (on_board yes)
  (in_pos_files yes)
  (dnp no)
  (fields_autoplaced yes)
  (property "Reference" "ALIM_sevo" (at 71.12 120.65 0) (show_name no) (do_not_autoplace no) (effects (font (size 1.27 1.27))))
  (property "Value" "" (at 71.12 123.19 0) (show_name no) (do_not_autoplace no) (effects (font (size 1.27 1.27))))
  (property "Footprint" "" (at 71.12 129.54 0) (hide yes) (show_name no) (do_not_autoplace no) (effects (font (size 1.27 1.27))))
  (property "Datasheet" "" (at 71.12 129.54 0) (hide yes) (show_name no) (do_not_autoplace no) (effects (font (size 1.27 1.27))))
  (property "Description" "Generic connector, single row, 01x02, script generated (kicad-library-utils/schlib/autogen/connector/)" (at 71.12 129.54 0) (hide yes) (show_name no) (do_not_autoplace no) (effects (font (size 1.27 1.27))))
  (pin "1")
  (pin "2"))
 (symbol
  (lib_id "Device:LED")
  (at 152.4 124.46 0)
  (unit 1)
  (body_style 1)
  (exclude_from_sim no)
  (in_bom yes)
  (on_board yes)
  (in_pos_files yes)
  (dnp no)
  (fields_autoplaced yes)
  (property "Reference" "LED1" (at 150.8125 120.65 0) (show_name no) (do_not_autoplace no) (effects (font (size 1.27 1.27))))
  (property "Value" "" (at 150.8125 129.54 0) (show_name no) (do_not_autoplace no) (effects (font (size 1.27 1.27))))
  (property "Footprint" "" (at 152.4 124.46 0) (hide yes) (show_name no) (do_not_autoplace no) (effects (font (size 1.27 1.27))))
  (property "Datasheet" "" (at 152.4 124.46 0) (hide yes) (show_name no) (do_not_autoplace no) (effects (font (size 1.27 1.27))))
  (property "Description" "Light emitting diode" (at 152.4 124.46 0) (hide yes) (show_name no) (do_not_autoplace no) (effects (font (size 1.27 1.27))))
  (property "Sim.Pins" "1=K 2=A" (at 152.4 124.46 0) (hide yes) (show_name no) (do_not_autoplace no) (effects (font (size 1.27 1.27))))
  (pin "2")
  (pin "1"))
 (sheet_instances
  (path ""
   (page "1")))
 (embedded_fonts no))
